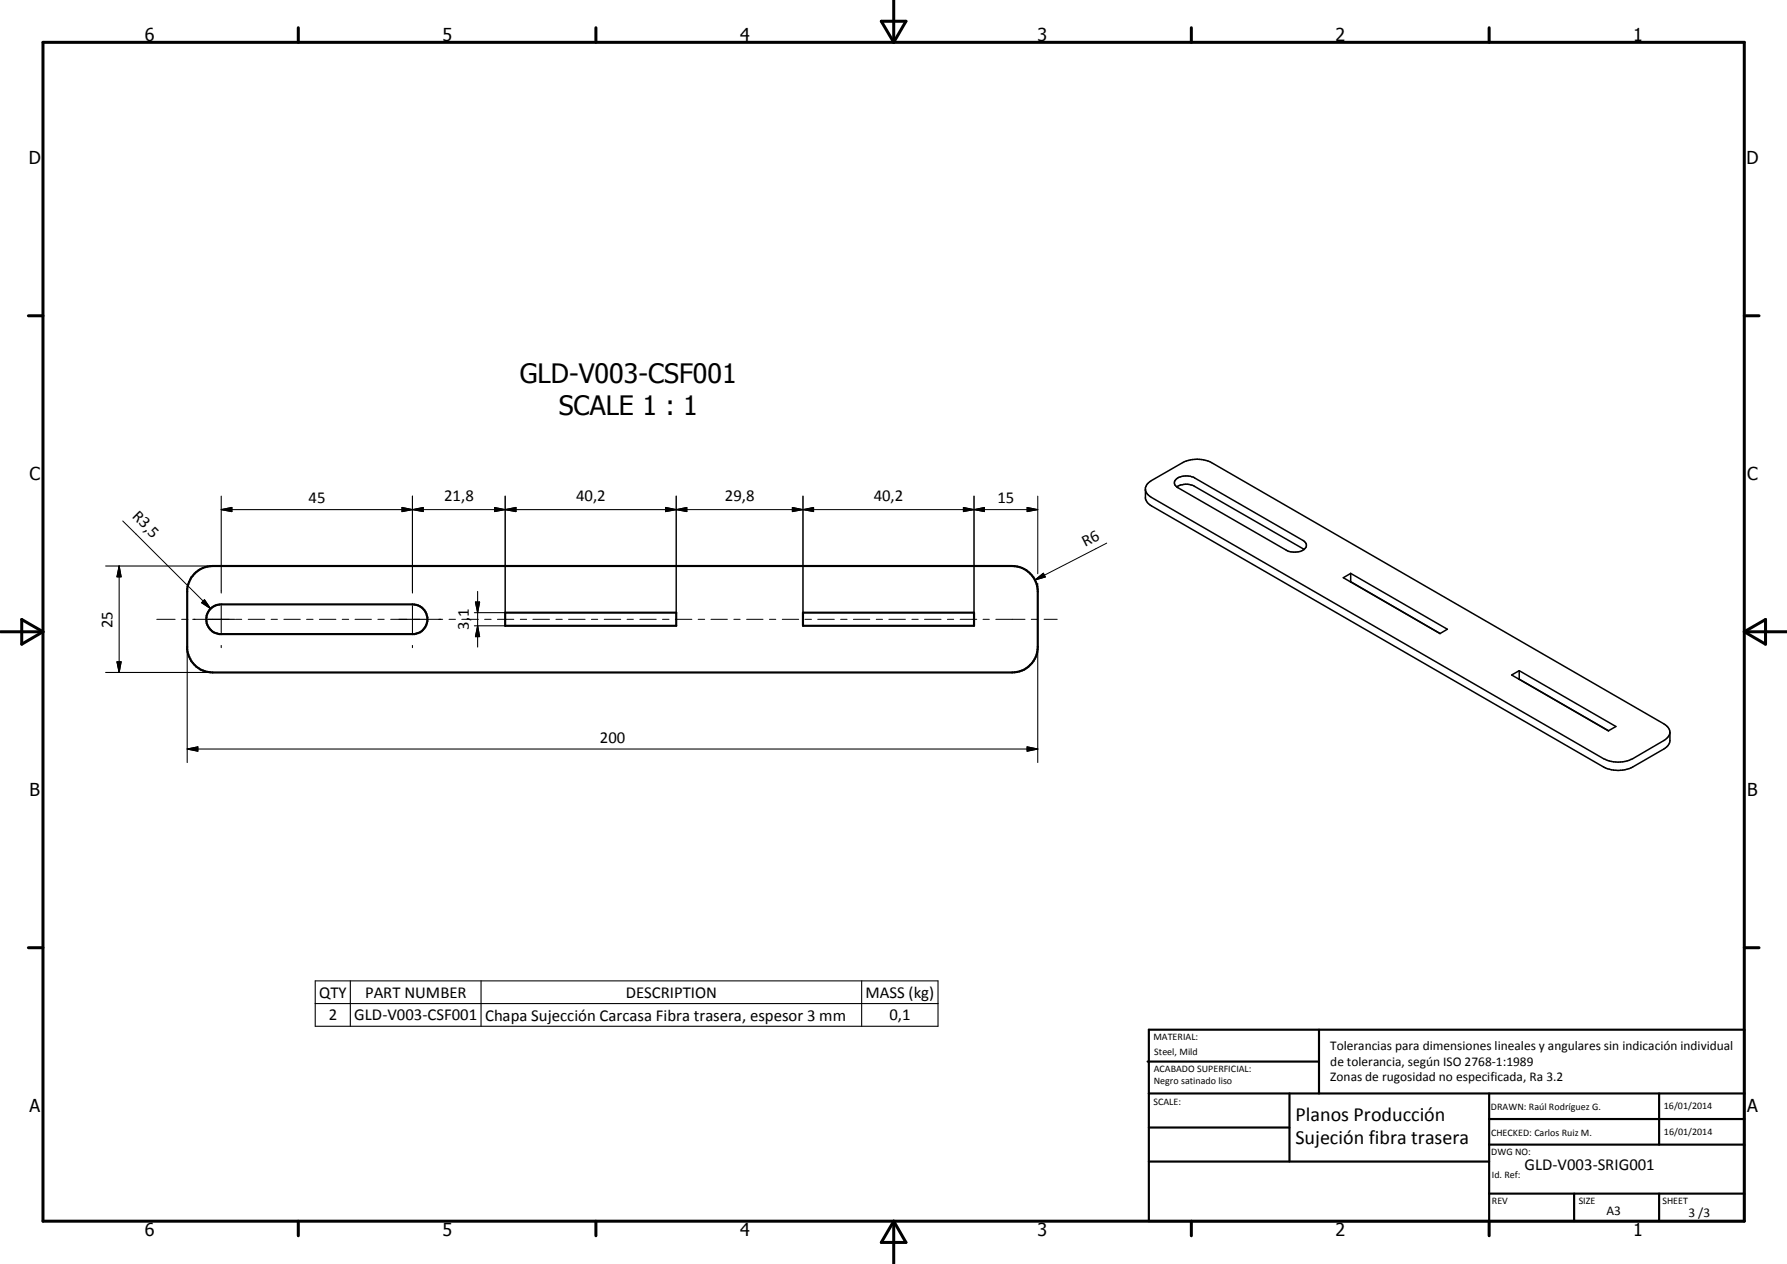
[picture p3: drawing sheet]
<svg xmlns="http://www.w3.org/2000/svg" width="420mm" height="297mm" viewBox="0 0 420 297" stroke-linecap="round" stroke-linejoin="round" font-family="sans-serif">
<g fill="none" stroke="#000" stroke-width=".51">
<path d="M45.8 134.8a6 6 0 0 1 4.2-1.8h188a6.1 6.1 0 0 1 6 6v13a6 6 0 0 1-6 6h-188a6 6 0 0 1-6-5.4v-14.2l.7-2.2zM49.5 143l1.2-.7 1.3-.3h45a3.5 3.5 0 0 1 3.5 3.3 3.5 3.5 0 0 1-3.1 3.7h-45.8a3.5 3.5 0 0 1-2.9-2.3 3.5 3.5 0 0 1 .8-3.7zM118.8 144h40.2v3.1h-40.2zM188.8 144h40.2v3.1h-40.2zM269.8 249.5h40.3M270.1 242h140v45h-140zM270.1 257h140M303.2 257v16M310.1 242v15M350.1 257v30M390.1 257v12M270.1 265h33.1"/>
<path d="M270.1 273h80M350.1 269h60M350.1 263h60M350.1 280.5h60M370.1 280.5v6.5M390.1 280.5v6.5"/>
</g>
<g fill="none" stroke="#000" stroke-width=".35">
<path d="M269.3 115.2l.5 .9 .9 .8 106.4 61.4a7.8 7.8 0 0 0 6.8 0l7.7-4.5 .9-1.1 .1-.6M269.8 113.7l.9-.8 7.4-4.2a7.5 7.5 0 0 1 6.7 0l106.8 61.6 .7 .9 .3 .9v2.3l-.5 .9-.9 .7-7.3 4.3a7.6 7.6 0 0 1-6.8 0l-106.4-61.4-.9-.8-.5-.9v-2.6zM276.7 114.4a4.1 4.1 0 0 1 4.2-.1l25.7 14.9M276.7 114.4l25.7 14.9a4.3 4.3 0 0 0 4.2-.2M276.7 114.4a1.26 1.26 0 0 1-.5-1.3 1.26 1.26 0 0 1 1-1 4.5 4.5 0 0 1 3.7 .2l25.5 14.7a1.18 1.18 0 0 1 .8 1 1.18 1.18 0 0 1-.6 1.1M315.8 135.8l1.8-1.1 22.7 13.2-1.7 1zM317.6 136.7l-.1 .1M317.6 136.7l21 12.2M317.6 134.7v2M355.4 158.6l1.8-1 22.7 13.1-1.7 1zM357.2 159.6l21 12.1M357.2 159.6h-.1"/>
<path d="M357.2 157.6v2"/>
</g>
<g fill="none" stroke="#000" stroke-width=".71">
<path d="M10.1 9.9h400v277.1h-400zM70.1 6.5v3.4M140.1 6.5v3.4M207.2 5h5.8l-2.9 4.9zM210.1 0v9.9M280.1 6.5v3.4M350.1 6.5v3.4M6.7 74.2h3.4M410.1 74.2h3.5M.1 148.5h10M5.1 145.6l5 2.9-5 2.9zM410.1 148.5h10"/>
<path d="M410.1 148.5l5-2.9v5.8zM6.7 222.7h3.4M410.1 222.7h3.5M70.1 287v3.4M140.1 287v3.4M210.1 287v10M210.1 287l2.9 5h-5.8zM280.1 287v3.4M350.1 287v3.4"/>
</g>
<g fill="none" stroke="#000" stroke-width=".25">
<path d="M52 119.8l2.5-.5v.9zM52 116.6v22.8M52 119.8h45M94.5 119.3l2.5 .5-2.5 .4zM97 116.6v22.8M118.8 119.8l2.5-.5v.9zM118.8 119.8h40.2M118.8 116.6v27.4h-7.3M156.5 119.3l2.5 .5-2.5 .4zM159 116.6v27.4M24.8 133h25.2M28 133l.5 2.6h-1z"/>
<path d="M28 133v25M112.3 139v13.1M24.8 158h25.2M27.5 155.5h1l-.5 2.5zM44 152v27.2M45.3 145.5h.5M48.8 145.5h6.4M52 142.4v6.3M52 151.7v.5M93.8 145.5h6.3M97 142.4v6.3M97 151.7v.5"/>
<path d="M103.2 145.5h.5M111.5 147.1h7.3M111.8 141.5h1l-.5 2.5zM112.3 147.1l.5 2.5h-1zM244 152v27.2M44 176l2.5-.5v1zM44 176h200M241.5 175.5l2.5 .5-2.5 .5zM74.1 230.5h146.4v10.7h-146.4zM74.1 235.8h146.4M82.4 230.5v10.7M113.1 230.5v10.7"/>
<path d="M202.6 230.5v10.7"/>
</g>
<g fill="none" stroke="#000" stroke-width=".24">
<path d="M97 119.8l2.5-.5v.9zM97 119.8h21.8M97 116.6v22.3M116.3 119.3l2.5 .5-2.5 .4zM118.8 116.6v27.4M159 119.8l2.5-.5v.9zM159 119.8h85M159 116.6v27.4M186.3 119.3l2.5 .5-2.5 .4zM188.8 119.8l2.5-.5v.9zM188.8 116.6v27.4M226.5 119.3l2.5 .5-2.5 .4z"/>
<path d="M229 119.8l2.5-.5v.9zM229 116.6v27.4M241.5 119.3l2.5 .5-2.5 .4zM244 116.6v18.2M28.9 122.4l20.6 20.6M243.3 136.3l2-1.6 .5 .9zM244 137.1v1.9M260.2 127.6l-16.9 8.7M36.9 145.5h4.3M42.7 145.5h1.5M45.7 145.5h8.2M48.1 140.9l1.4 2.1-2.1-1.4z"/>
<path d="M55.4 145.5h1.4M58.4 145.5h3.9M63.7 145.5h1.5M66.7 145.5h3.9M72.1 145.5h1.5M75.1 145.5h3.9M80.5 145.5h1.5M83.5 145.5h3.8M88.8 145.5h1.5M91.9 145.5h3.8M97.2 145.5h1.5M100.2 145.5h3.9"/>
<path d="M105.6 145.5h1.5M108.6 145.5h3.9M113.9 145.5h1.6M117 145.5h3.8M122.3 145.5h1.5M125.3 145.5h3.9M130.7 145.5h1.5M133.7 145.5h3.9M139.1 145.5h1.4M142.1 145.5h3.9M147.4 145.5h1.5M150.4 145.5h3.9"/>
<path d="M155.8 145.5h1.5M158.8 145.5h3.9M164.2 145.5h1.5M167.2 145.5h3.8M172.5 145.5h1.5M175.5 145.5h3.9M180.9 145.5h1.5M183.9 145.5h3.9M189.3 145.5h1.5M192.3 145.5h3.9M197.6 145.5h1.6M200.6 145.5h3.9"/>
<path d="M206 145.5h1.5M209 145.5h3.9M214.4 145.5h1.5M217.4 145.5h3.9M222.7 145.5h1.5M225.8 145.5h3.8M231.1 145.5h1.5M234.1 145.5h6.9M242.5 145.5h1.5M245.5 145.5h3.1"/>
</g>
<g fill="#000">
<path d="M52 119.8l2.5-.5v.9zM97 119.8l2.5-.5v.9zM118.8 119.8l2.5-.5v.9zM159 119.8l2.5-.5v.9zM188.8 119.8l2.5-.5v.9zM229 119.8l2.5-.5v.9zM28 133l.5 2.6h-1zM94.5 119.3l2.5 .5-2.5 .4zM116.3 119.3l2.5 .5-2.5 .4zM156.5 119.3l2.5 .5-2.5 .4zM186.3 119.3l2.5 .5-2.5 .4zM226.5 119.3l2.5 .5-2.5 .4z"/>
<path d="M241.5 119.3l2.5 .5-2.5 .4zM243.3 136.3l2-1.6 .5 .9zM27.5 155.5h1l-.5 2.5zM48.1 140.9l1.4 2.1-2.1-1.4zM111.8 141.5h1l-.5 2.5zM112.3 147.1l.5 2.5h-1zM44 176l2.5-.5v1zM241.5 175.5l2.5 .5-2.5 .5z"/>
</g>
<g font-size="6.3">
<text x="122.2" y="90">GLD-V003-CSF001</text>
<text x="131.4" y="97.5">SCALE 1 : 1</text>
</g>
<g font-size="4.7">
<text x="304.6" y="263.5">Planos Producción</text>
<text x="304.6" y="268.9">Sujeción fibra trasera</text>
</g>
<g font-size="4.2">
<text x="34" y="9.6">6</text>
<text x="104" y="9.6">5</text>
<text x="174" y="9.6">4</text>
<text x="244" y="9.6">3</text>
<text x="314" y="9.6">2</text>
<text x="384" y="9.6">1</text>
<text x="6.8" y="38.7">D</text>
<text x="410.6" y="38.7">D</text>
<text x="7" y="112.9">C</text>
<text x="410.8" y="112.9">C</text>
<text x="7" y="187.1">B</text>
<text x="410.8" y="187.1">B</text>
<text x="7" y="261.4">A</text>
<text x="410.8" y="261.4">A</text>
<text x="34" y="290.4">6</text>
<text x="104" y="290.4">5</text>
<text x="174" y="290.4">4</text>
<text x="244" y="290.4">3</text>
<text x="314" y="290.4">2</text>
<text x="384" y="290.4">1</text>
</g>
<g font-size="3.9">
<text x="72.5" y="118.2">45</text>
<text x="104.5" y="117.7">21,8</text>
<text x="135.5" y="117.7">40,2</text>
<text x="170.4" y="117.7">29,8</text>
<text x="205.4" y="117.7">40,2</text>
<text x="234.5" y="118.2">15</text>
<text x="30.9" y="121.5" transform="rotate(45 30.9 121.5)">R3,5</text>
<text x="255.1" y="128.5" transform="rotate(-27 255.1 128.5)">R6</text>
<text x="26.5" y="147.6" transform="rotate(-90 26.5 147.6)">25</text>
<text x="110.2" y="148.1" transform="rotate(-90 110.2 148.1)">3,</text>
<text x="110.2" y="145.1" transform="rotate(-90 110.2 145.1)">1</text>
<text x="141" y="174.5">200</text>
<text x="75" y="234.4">QTY</text>
<text x="77.3" y="239.8">2</text>
<text x="83.3" y="239.8">GLD-V003-CSF001</text>
<text x="85.8" y="234.4">PART NUMBER</text>
<text x="114" y="239.9">Chapa Sujección Carcasa Fibra trasera, espesor 3 mm</text>
<text x="147.1" y="234.4">DESCRIPTION</text>
<text x="203.5" y="234.6">MASS (kg)</text>
<text x="209.1" y="239.8">0,1</text>
<text x="358.5" y="275">GLD-V003-SRIG001</text>
</g>
<g font-size="3.1">
<text x="312.7" y="246.8">Tolerancias para dimensiones lineales y angulares sin indicación individual</text>
<text x="312.7" y="250.4">de tolerancia, según ISO 2768-1:1989</text>
<text x="312.7" y="254">Zonas de rugosidad no especificada, Ra 3.2</text>
<text x="377.7" y="285.6">A3</text>
<text x="397" y="285.9">3 /3</text>
</g>
<g font-size="2.4">
<text x="271.2" y="244.4">MATERIAL:</text>
<text x="271.3" y="252">ACABADO SUPERFICIAL:</text>
<text x="271.4" y="247.9">Steel, Mild</text>
<text x="271.3" y="254.6">Negro satinado liso</text>
<text x="271.2" y="259.7">SCALE:</text>
<text x="350.6" y="260.8">DRAWN: Raúl Rodríguez G.</text>
<text x="391.2" y="260.6">16/01/2014</text>
<text x="350.6" y="267">CHECKED: Carlos Ruiz M.</text>
<text x="391.2" y="266.7">16/01/2014</text>
<text x="350.6" y="271.4">DWG NO:</text>
<text x="350.8" y="276.9">Id. Ref:</text>
<text x="350.8" y="282.8">REV</text>
<text x="371.2" y="282.9">SIZE</text>
<text x="390.9" y="282.9">SHEET</text>
</g>
</svg>
